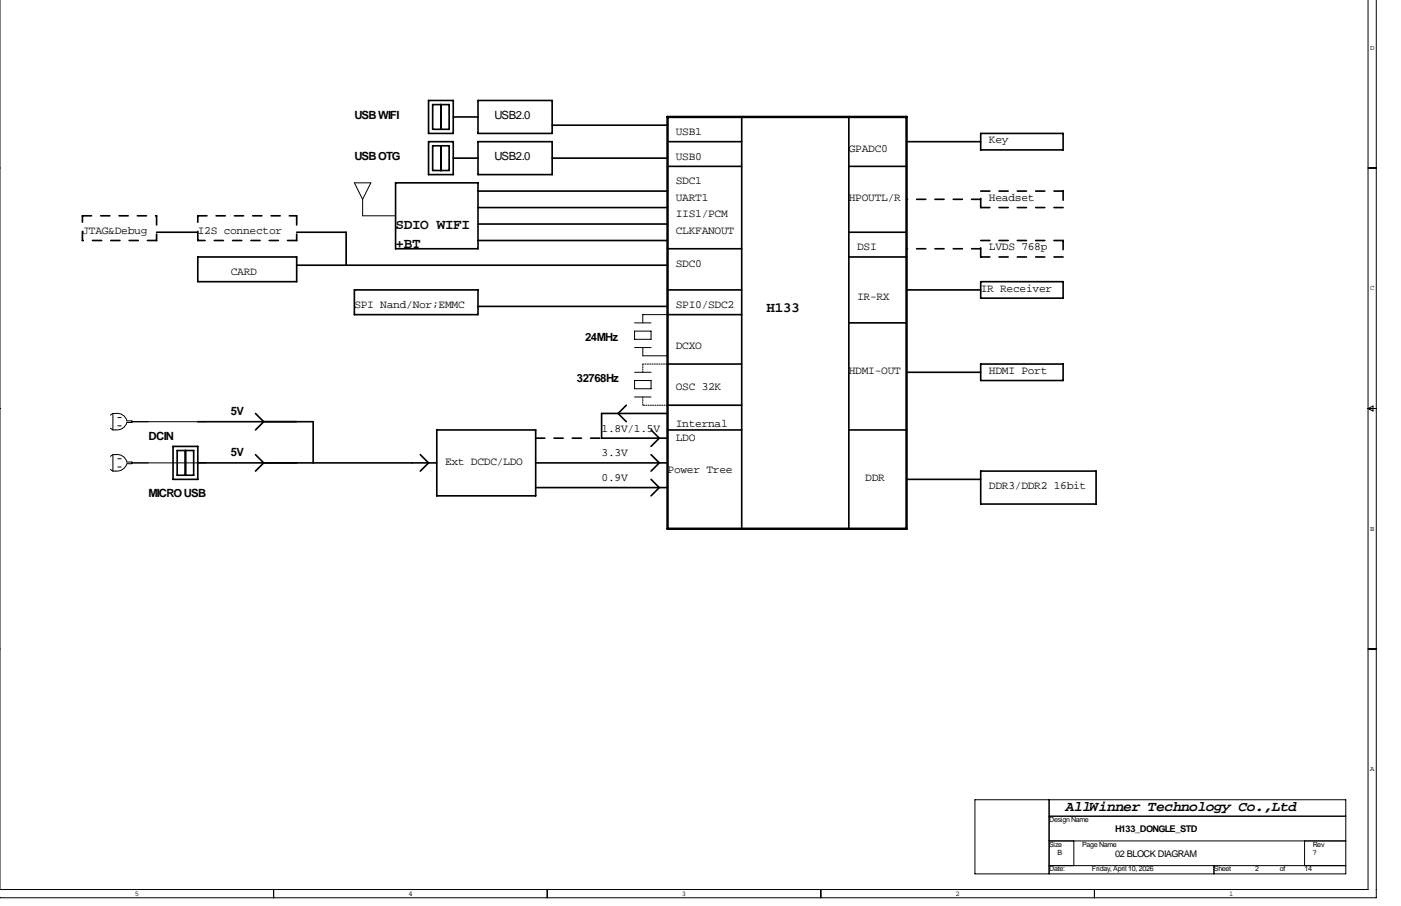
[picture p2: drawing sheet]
<svg xmlns="http://www.w3.org/2000/svg" width="432mm" height="279mm" viewBox="0 0 432 279" stroke-linecap="round" stroke-linejoin="round" font-family="sans-serif">
<g fill="none" stroke="#000" stroke-width=".51">
<path d="M132.1 31h7.6v10.1h-7.6zM133.3 32.3h5.1v7.6h-5.1zM135.9 32.3v7.6M139.7 36.1h7.6M147.3 31h22.9v10.1h-22.9zM170.2 38.6h35.5M228.6 36.1v127M261.6 36.1v127M121.9 56.4h25.4v20.3h-25.4zM132.1 43.7h7.6v10.1h-7.6zM133.3 45h5.1v7.6h-5.1zM135.9 45v7.6"/>
<path d="M139.7 48.8h7.6M147.3 43.7h22.9v10.1h-22.9zM147.3 58.9h58.4M170.2 48.8h35.5M205.7 43.7h22.9M205.7 51.3h22.9M261.6 51.3h17.8M279.4 43.7h22.9M302.3 41.1h25.4v5.1h-25.4zM48.3 71.6h12.7M61 79.2h30.4v7.7h-30.4zM91.4 71.6h15.3v10.2"/>
<path d="M147.3 74.2h58.4M147.3 69.1h58.4M147.3 64h58.4M205.7 76.7h22.9M261.6 71.6h17.8M261.6 79.2h17.8M91.4 81.8h114.3M109.2 89.4h38.1v7.6h-38.1zM147.3 94.5h58.4M205.7 97h22.9M205.7 89.4h22.9M261.6 99.6h17.8"/>
<path d="M279.4 89.4h22.9M302.3 86.9h25.4v5h-25.4zM205.7 112.3h22.9M279.4 114.8h22.9M302.3 112.3h25.4v5h-25.4zM53.3 137.7h7.7v10.1h-7.7zM54.6 138.9h5.1v7.7h-5.1zM57.1 138.9v7.7M61 130h35.5v12.7M78.7 127.5l2.6 2.5-2.6 2.6M134.6 132.6h30.5v20.3h-30.5zM193 125l-2.5 2.5 2.5 2.5"/>
<path d="M200.7 132.6l2.5 2.5-2.5 2.6M205.7 125h22.9M205.7 132.6h22.9M205.7 127.5h-20.3v7.6h20.3M261.6 132.6h17.8M61 142.7h73.6M78.7 140.2l2.6 2.5-2.6 2.6M129.5 140.2l2.6 2.5-2.6 2.6M165.1 142.7h40.6M165.1 150.4h40.6M200.7 147.8l2.5 2.6-2.5 2.5M200.7 140.2l2.5 2.5-2.5 2.6"/>
<path d="M279.4 147.8h22.9M302.3 145.3h35.5v10.1h-35.5z"/>
</g>
<path d="M205.7 36.1h73.7v127h-73.7z" fill="none" stroke="#000" stroke-width=".76"/>
<g fill="none" stroke="#000" stroke-width=".31">
<path d="M0 -.1v274.4h421.6v-274.4M424.2 -.1v277h-424.3M-.1 51.8h.1M109.2 56.4h5.1l-2.5 5.1zM421.6 51.8h2.6M111.8 61.5v5h10.1M195.6 99.6h5.1M205.7 97h-7.6v2.6M195.6 102.1h5.1v2.5h-5.1zM195.6 117.3h5.1v2.6h-5.1zM195.6 107.2h5.1M195.6 114.8h5.1"/>
<path d="M198.1 107.2v2.5h7.6M-.1 126h.1M34 132.1l.8 .5M34.8 127.5a3.4 3.4 0 0 1 4.3 2.3M34.8 127.5v5.1M34.8 127.5l-.8 .5M34.8 132.6h.8M36.3 128.8h1M36.3 131.3h1M39.1 130.3a3.1 3.1 0 0 1-3.5 2.2M39.1 129.8h1.5v.5h-1.5M40.6 130h22.9"/>
<path d="M195.6 122.4h5.1M421.6 126h2.6M421.6 126l1.6-.8v1.5zM34 144.8l.8 .5M34.8 140.2a3.4 3.4 0 0 1 4.3 2.3h1.5v.5h-1.5M34.8 145.3h.8M34.8 140.2v5.1M34.8 140.2l-.8 .5M36.3 144h1M36.3 141.5h1M39.1 143a3.1 3.1 0 0 1-3.5 2.2M40.6 142.7h22.9"/>
<path d="M-.1 200.2h.1M421.6 200.2h2.6M300.5 246.6h114.3v22.9h-114.3zM323.3 246.6v22.9M323.3 251.7h91.5M323.3 259.3h91.5M331 259.3v7.7M402.1 259.3v7.7M84.3 274.3v2.6M168.7 274.3v2.6M253 274.3v2.6M323.3 267h91.5"/>
<path d="M337.3 274.3v2.6M374.1 267v2.5"/>
</g>
<path d="M198.1 112.3h7.6M198.1 114.8v-2.5M198.1 125v-2.6M205.7 125h-7.6" fill="none" stroke="#000" stroke-width=".31" stroke-dasharray=".4 .4"/>
<g fill="none" stroke="#000" stroke-width=".51" stroke-dasharray="2.8 2.8">
<path d="M302.3 58.9h25.4M327.7 58.9v5.1M25.4 74.2v-7.7M25.4 66.5h22.9M48.3 66.5v7.7M48.3 74.2h-22.9M61 74.2v-7.7M61 66.5h30.4M91.4 66.5v7.7M91.4 74.2h-30.4M302.3 61.5h-22.9M302.3 64v-5.1"/>
<path d="M302.3 79.2v-5M302.3 74.2h25.4M302.3 76.7h-22.9M327.7 64h-25.4M327.7 74.2v5M327.7 79.2h-25.4M165.1 135.1h20.3"/>
</g>
<g font-size="4.4">
<text x="121.9" y="70.6">SDIO WIFI</text>
<text x="121.9" y="76.5">+BT</text>
<text x="236.2" y="96.3">H133</text>
<text x="328.4" y="250.2">AllWinner Technology Co.,Ltd</text>
</g>
<g font-size="3.5">
<text x="109.2" y="36.6">USB WIFI</text>
<text x="152.4" y="36.6">USB2.0</text>
<text x="208.3" y="41.7">USB1</text>
<text x="261.6" y="46.7">GPADC0</text>
<text x="304.8" y="44.2">Key</text>
<text x="109.2" y="49.3">USB OTG</text>
<text x="152.4" y="49.3">USB2.0</text>
<text x="208.3" y="49.3">USB0</text>
<text x="208.3" y="56.9">SDC1</text>
<text x="208.3" y="62">UART1</text>
<text x="261.6" y="62">HPOUTL/R</text>
<text x="304.8" y="62">Headset</text>
<text x="208.3" y="67.1">IIS1/PCM</text>
<text x="25.4" y="72.1">JTAG&amp;Debug</text>
<text x="61" y="72.1">I2S connector</text>
<text x="208.3" y="72.1">CLKFANOUT</text>
<text x="264.2" y="77.2">DSI</text>
<text x="304.8" y="77.2">LVDS 768p</text>
<text x="208.3" y="82.3">SDC0</text>
<text x="71.1" y="84.8">CARD</text>
<text x="302.3" y="89.9">IR Receiver</text>
<text x="109.2" y="95">SPI Nand/Nor;EMMC</text>
<text x="208.3" y="95">SPI0/SDC2</text>
<text x="264.2" y="92.5">IR-RX</text>
<text x="180.3" y="105.2">24MHz</text>
<text x="208.3" y="107.7">DCXO</text>
<text x="177.8" y="117.9">32768Hz</text>
<text x="261.6" y="115.3">HDMI-OUT</text>
<text x="304.8" y="115.3">HDMI Port</text>
<text x="208.3" y="120.4">OSC 32K</text>
<text x="71.1" y="128">5V</text>
<text x="208.3" y="131.6">Internal</text>
<text x="45.7" y="135.6">DCIN</text>
<text x="185.4" y="133.1">1.8V/1.5V</text>
<text x="208.3" y="136.1">LDO</text>
<text x="71.1" y="140.7">5V</text>
<text x="137.2" y="143.3">Ext DCDC/LDO</text>
<text x="185.4" y="140.7">3.3V</text>
<text x="185.4" y="148.3">0.9V</text>
<text x="205.7" y="145.8">Power Tree</text>
<text x="266.7" y="148.3">DDR</text>
<text x="45.7" y="153.4">MICRO USB</text>
<text x="304.8" y="150.9">DDR3/DDR2 16bit</text>
</g>
<g font-size="2.8">
<text x="343.7" y="256.5">H133_DONGLE_STD</text>
<text x="343.7" y="264.2">02 BLOCK DIAGRAM</text>
</g>
<g font-size="2.2">
<text x="422.3" y="15.4">D</text>
<text x="422.3" y="89.5">C</text>
<text x="422.3" y="163.7">B</text>
<text x="422.3" y="237.9">A</text>
<text x="323.3" y="253.5">Design Name</text>
<text x="323.3" y="261.1">Size</text>
<text x="325.9" y="263.7">B</text>
<text x="333.5" y="261.1">Page Name</text>
<text x="404.6" y="263.7">?</text>
<text x="404.6" y="261.1">Rev</text>
<text x="323.3" y="268.7">Date:</text>
<text x="336.5" y="268.7">Friday, April 10, 2026</text>
<text x="374.1" y="268.7">Sheet</text>
<text x="386.8" y="268.7">2</text>
<text x="394.5" y="268.7">of</text>
<text x="402.1" y="268.7">14</text>
<text x="41.5" y="276.2">5</text>
<text x="125.9" y="276.2">4</text>
<text x="210.2" y="276.2">3</text>
<text x="294.5" y="276.2">2</text>
<text x="378.8" y="276.2">1</text>
</g>
</svg>
